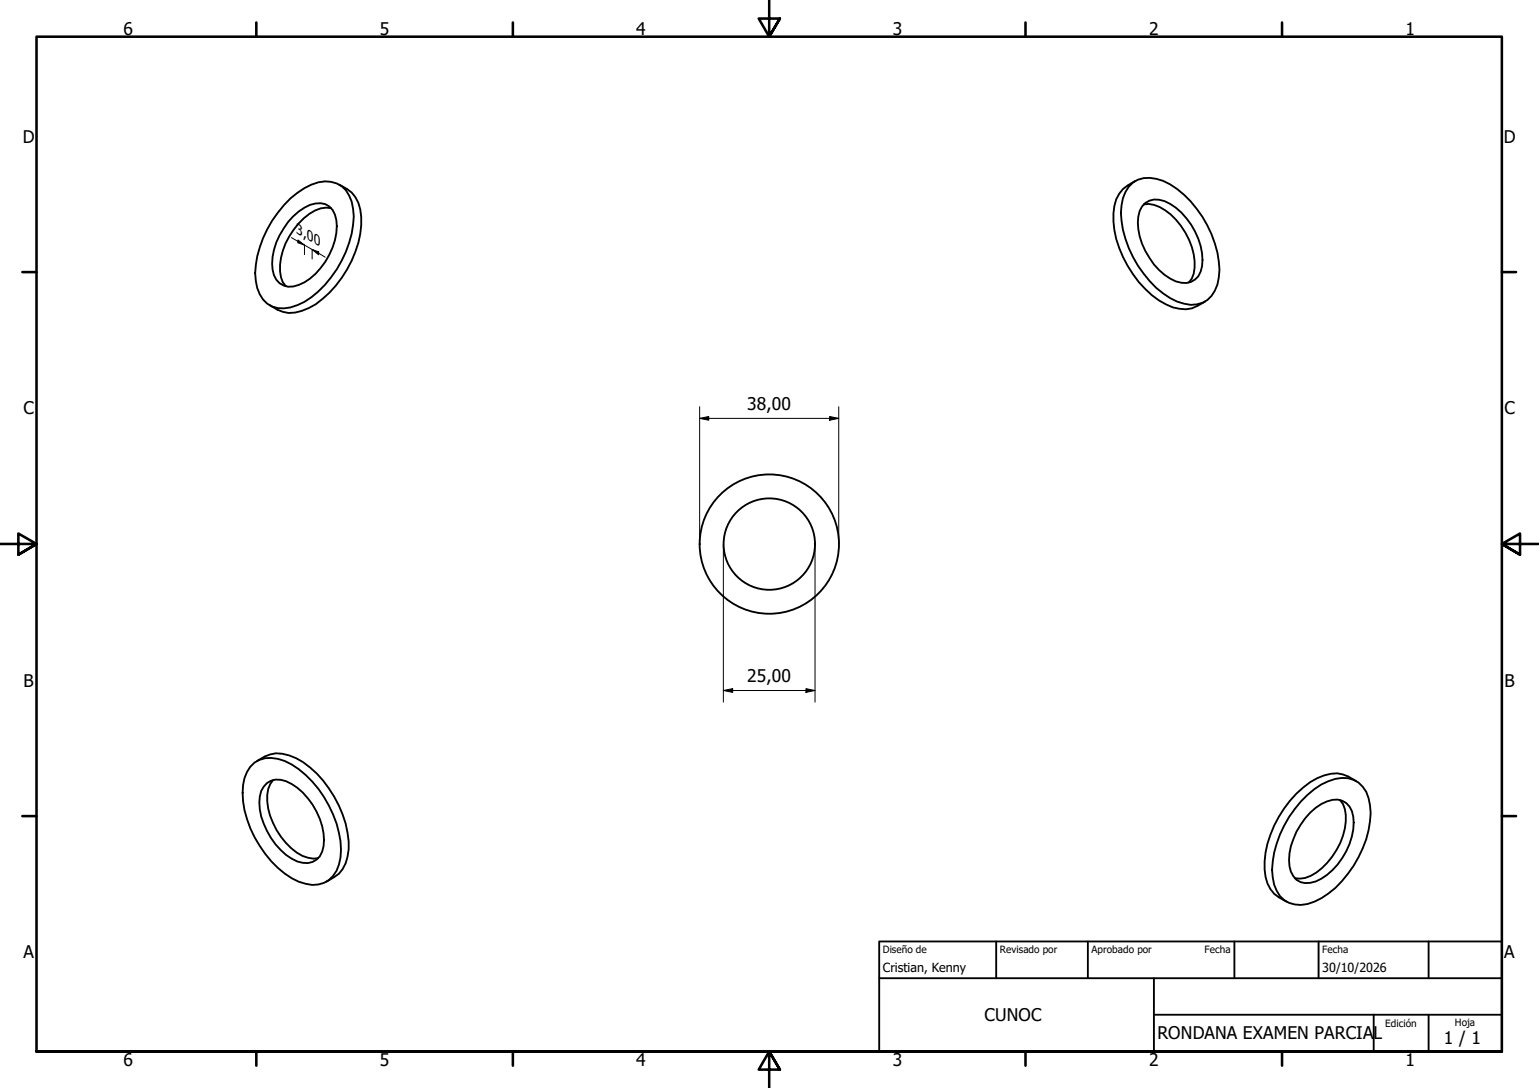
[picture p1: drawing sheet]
<svg xmlns="http://www.w3.org/2000/svg" width="420mm" height="297mm" viewBox="0 0 420 297" stroke-linecap="round" stroke-linejoin="round" font-family="sans-serif">
<!-- layer: Visible (ISO) -->
<g fill="none" stroke="#000" stroke-width=".51">
<path d="M79.3 54.2a16.9 16.9 0 0 1 9.4-4.7 7 7 0 0 1 7.3 5.5 22.7 22.7 0 0 1-2.7 16.2 26.4 26.4 0 0 1-12.1 12.1 7.4 7.4 0 0 1-10.3-2.9 16.8 16.8 0 0 1 0-12.9 31.4 31.4 0 0 1 8.4-13.3zM80.1 59a10.9 10.9 0 0 1 7.5-3.5 4.7 4.7 0 0 1 4.2 4.6 18.8 18.8 0 0 1-8.7 17 6.1 6.1 0 0 1-6.8 .2 6.5 6.5 0 0 1-2-5.3 18.9 18.9 0 0 1 5.8-13zM90.4 56.8a7.3 7.3 0 0 0-5.9 1.5 19.5 19.5 0 0 0-8 15.8l.2 1.6 .5 1.4 .8 1.1M92.6 50.4a9.2 9.2 0 0 1 6 8.8 29.4 29.4 0 0 1-12.4 23.8 13.9 13.9 0 0 1-7.4 2.5l-1.6-.4-1.4-.5-2.2-1.3M308.2 51a6.9 6.9 0 0 1 7.5-2.2 20.8 20.8 0 0 1 11 8.2 29.4 29.4 0 0 1 6.2 16.6 10.5 10.5 0 0 1-3.3 8.3 8.1 8.1 0 0 1-8.2 .4 27.9 27.9 0 0 1-14.1-17 16.8 16.8 0 0 1 0-12.9zM309.9 49.4a9.3 9.3 0 0 0-5.9 8.9 29.2 29.2 0 0 0 12.4 23.7 11.4 11.4 0 0 0 9 2.2l3.6-1.9M312.2 55.8a7.7 7.7 0 0 1 5.9 1.6 19.2 19.2 0 0 1 8 15.7l-.2 1.6-.5 1.4-.9 1M312.7 55.4a5.6 5.6 0 0 1 6.8 .3 18.8 18.8 0 0 1 8.7 17 4.9 4.9 0 0 1-7.2 4.1 18.5 18.5 0 0 1-10.2-14.2 8.1 8.1 0 0 1 1.9-7.2zM68.3 209.3a7 7 0 0 1 7.6-2.1 21.5 21.5 0 0 1 11 8.2 27.5 27.5 0 0 1 6.1 18.7 7.7 7.7 0 0 1-7.8 7.5 17.7 17.7 0 0 1-11.2-6.5 29.4 29.4 0 0 1-7.8-18.6 10.9 10.9 0 0 1 2.1-7.2zM70.2 207.8a9.2 9.2 0 0 1 10.6-.8 29.3 29.3 0 0 1 14.4 24.9 9.3 9.3 0 0 1-6 8.8M72.9 213.8a5.5 5.5 0 0 1 6.7 .2 18.8 18.8 0 0 1 8.7 17.1 5 5 0 0 1-7.1 4.1 18.9 18.9 0 0 1-10.3-14.2 7.9 7.9 0 0 1 2-7.2zM74.5 213a7.4 7.4 0 0 0-1.5 5.8 19.5 19.5 0 0 0 9.5 14.9l3 .7 1.4-.1"/>
<path d="M355.2 218.8a17.2 17.2 0 0 1 11.1-6.4 6.9 6.9 0 0 1 7.3 5.5 22.5 22.5 0 0 1-2.7 16.1 26.9 26.9 0 0 1-12.1 12.2 7.5 7.5 0 0 1-10.2-3 16.8 16.8 0 0 1 0-12.9 31.5 31.5 0 0 1 6.6-11.5zM365.8 218.4a7.4 7.4 0 0 1 1.6 5.9 19.5 19.5 0 0 1-9.6 14.8l-1.5 .6-1.5 .2-1.3-.1M370.3 213.3a9 9 0 0 0-10.7-.8 29 29 0 0 0-14.4 24.8 9.2 9.2 0 0 0 6 8.9M357.7 221.9a10.9 10.9 0 0 1 7.5-3.6 4.8 4.8 0 0 1 4.2 4.6 18.4 18.4 0 0 1-10.2 17.8 4.9 4.9 0 0 1-7.2-4.2 19.1 19.1 0 0 1 5.7-14.6z"/>
<circle cx="210" cy="148.5" r="12.5"/>
<circle cx="210" cy="148.5" r="19"/>
</g>
<!-- layer: Borde (ISO) -->
<g fill="none" stroke="#000" stroke-width=".7">
<path d="M70 6.1v3.9M140 6.1v3.9M210 0v10l-2.9-4.9h5.8l-2.9 4.9 2.9-4.9M280 6.1v3.9M350 6.1v3.9M6.1 74.3h3.9M410 74.3h3.9M0 148.5h10l-5-2.8v5.7l5-2.9-5 2.9M420 148.5h-10l5-2.8v5.7l-5-2.9 5 2.9M6.1 222.8h3.9M410 222.8h3.9M10 287.1v-277.1h400v277.1h-400h400"/>
<path d="M70 287.1v3.8M140 287.1v3.8M212.9 292l-2.9-4.9 2.9 4.9h-5.8l2.9-4.9v9.9M280 287.1v3.8M350 287.1v3.8"/>
</g>
<path d="M240 257h170v30.1h-170zM272 257v10.1M297 257v10.1M337 257v10.1M360 257v10.1M390 257v10.1M240 267.1h170M315 277h95M315 267.1v20M375 277v10.1M390 277v10.1" fill="none" stroke="#000" stroke-width=".51"/>
<!-- layer: Cota (ISO) -->
<g fill="none" stroke="#000" stroke-width=".27">
<path d="M79.6 64.9l5.6 3.2M81.3 65.5l1.8 1.4-1.8-.6zM83.1 66.9v2.6M85.2 68.1l1.8 .7v.8zM85.2 68.1l3.6 2.1M85.2 68.1v2.6M191 114.2l2.5-.5v1zM191 114.2h38M191 111v37.5M226.5 113.7l2.5 .5-2.5 .5zM229 111v37.5M197.5 148.5v43.2"/>
<path d="M222.5 148.5v43.2M197.5 188.5l2.5-.5v1zM197.5 188.5h25M220 188l2.5 .5-2.5 .5z"/>
</g>
<path d="M81.3 65.5l1.8 1.4-1.8-.6zM85.2 68.1l1.8 .7v.8zM191 114.2l2.5-.5v1zM226.5 113.7l2.5 .5-2.5 .5zM197.5 188.5l2.5-.5v1zM220 188l2.5 .5-2.5 .5z" fill="#000"/>
<g font-size="4.8">
<text x="33.7" y="9.6">6</text>
<text x="103.7" y="9.6">5</text>
<text x="173.7" y="9.6">4</text>
<text x="243.7" y="9.6">3</text>
<text x="313.7" y="9.6">2</text>
<text x="383.7" y="9.6">1</text>
<text x="6.2" y="38.9">D</text>
<text x="410.5" y="38.9">D</text>
<text x="6.4" y="113.1">C</text>
<text x="204" y="111.8">38,00</text>
<text x="410.7" y="113.1">C</text>
<text x="6.4" y="187.4">B</text>
<text x="204" y="186.2">25,00</text>
<text x="410.7" y="187.4">B</text>
<text x="6.4" y="261.7">A</text>
<text x="410.7" y="261.7">A</text>
<text x="268.8" y="278.8">CUNOC</text>
<text x="316" y="283.8">RONDANA EXAMEN PARCIAL</text>
<text x="394.2" y="285">1 / 1</text>
<text x="33.7" y="290.9">6</text>
<text x="103.7" y="290.9">5</text>
<text x="173.7" y="290.9">4</text>
<text x="243.7" y="290.9">3</text>
<text x="313.7" y="290.9">2</text>
<text x="383.7" y="290.9">1</text>
</g>
<text font-size="3.9" x="80.9" y="63.7" transform="rotate(30 80.9 63.7)">3,00</text>
<g font-size="3.4">
<text x="241" y="265.4">Cristian, Kenny</text>
<text x="361" y="265.5">30/10/2026</text>
</g>
<g font-size="2.7">
<text x="241" y="260.2">Diseño de</text>
<text x="273" y="260.1">Revisado por</text>
<text x="298" y="260.1">Aprobado por</text>
<text x="328.9" y="260.1">Fecha</text>
<text x="361" y="260.1">Fecha</text>
<text x="378.2" y="280.3">Edición</text>
<text x="397.2" y="280">Hoja</text>
</g>
</svg>
